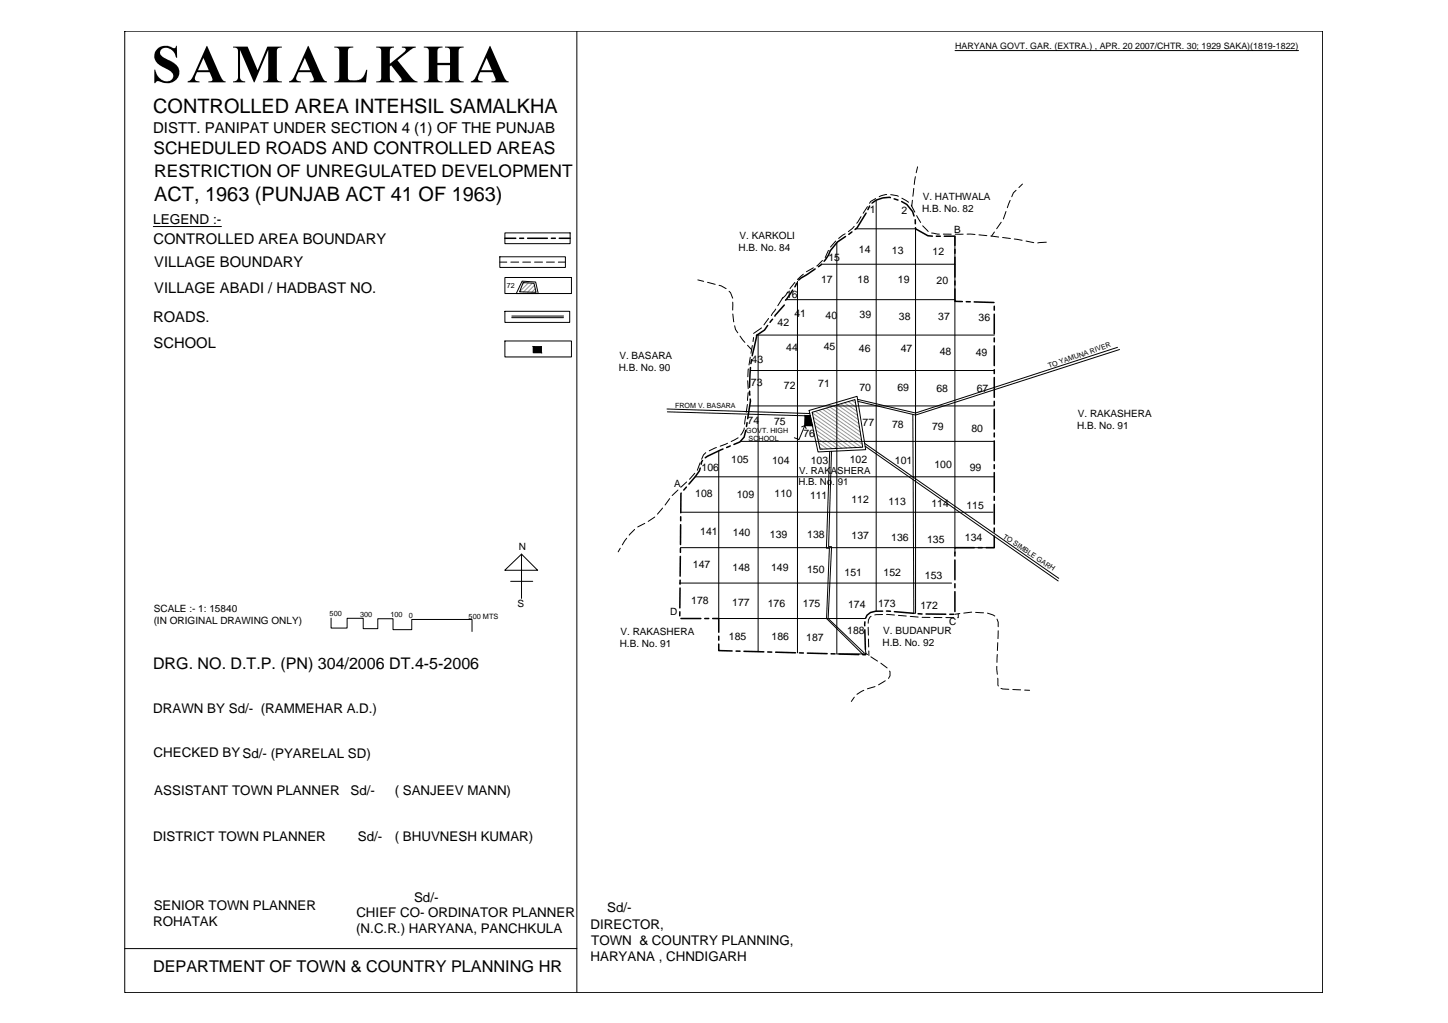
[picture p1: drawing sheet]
<svg xmlns="http://www.w3.org/2000/svg" width="841mm" height="594mm" viewBox="0 0 841 594" stroke-linecap="round" stroke-linejoin="round" font-family="sans-serif">
<!-- layer: Text -->
<g fill="#000">
<path d="M91 28l3-1h4a2.3 2.3 0 0 0 4 0h1v7h-1l-1-3-1-2-3-1a3 3 0 0 0-4 2 3 3 0 0 0 3 4l7 4 1 2v3l-1 2-2 2-3 1h-4a2.6 2.6 0 0 0-4 0v-8l2 5 2 1 2 1a3 3 0 0 0 5-2 3 3 0 0 0-3-5l-5-2-3-3v-4zM218 27h11v1a2.2 2.2 0 0 0-3 3v6l8-6a1.6 1.6 0 0 0 2-1 1.6 1.6 0 0 0-1-2h-2v-1h8v1h-2l-8 7 8 10 1 2h2v1h-10v-1a1.4 1.4 0 0 0 1-1 1.4 1.4 0 0 0-1-1l-5-7-1 1v5a2.2 2.2 0 0 0 1 3 2.2 2.2 0 0 0 2 0v1h-11v-1a2.3 2.3 0 0 0 3 0 2.3 2.3 0 0 0 0-3v-13a2.3 2.3 0 0 0 0-3 2.3 2.3 0 0 0-3 0zM246 27h11v1h-1a2.1 2.1 0 0 0-2 3v6h7v-6a2.3 2.3 0 0 0 0-3 2.3 2.3 0 0 0-3 0v-1h11v1a2.3 2.3 0 0 0-2 0 2.3 2.3 0 0 0-1 3v13a2.3 2.3 0 0 0 1 3 2.3 2.3 0 0 0 2 0v1h-11v-1a2.3 2.3 0 0 0 3 0 2.3 2.3 0 0 0 0-3v-6h-7v6a2.3 2.3 0 0 0 1 3 2.3 2.3 0 0 0 2 0v1h-11v-1h1a2.1 2.1 0 0 0 2-3v-13a2.3 2.3 0 0 0 0-3 2.3 2.3 0 0 0-3 0zM135 27h9l6 14 5-14h9v1a2.3 2.3 0 0 0-3 0 2.3 2.3 0 0 0 0 3v13a2.3 2.3 0 0 0 0 3 2.3 2.3 0 0 0 3 0v1h-11v-1a2.3 2.3 0 0 0 2 0 2.3 2.3 0 0 0 1-3v-15l-8 19-9-19v15a2.7 2.7 0 0 0 3 3v1h-7v-1a2.7 2.7 0 0 0 3-3v-13a2.3 2.3 0 0 0 0-3 2.3 2.3 0 0 0-3 0zM194 27h11v1h-1a2.1 2.1 0 0 0-2 3v13a2.1 2.1 0 0 0 0 2 2.1 2.1 0 0 0 3 1h3l2-1 2-3 1-2v7h-19v-1a2.3 2.3 0 0 0 3 0 2.3 2.3 0 0 0 0-3v-13a2.3 2.3 0 0 0 0-3 2.3 2.3 0 0 0-3 0z"/>
<path d="M120 27l8 17a4 4 0 0 0 3 3v1h-10v-1a1.7 1.7 0 0 0 2 0 1.7 1.7 0 0 0 0-2l-1-3h-8v2a2.1 2.1 0 0 0-1 2 2.1 2.1 0 0 0 3 1v1h-7l3-3zM118 34l-3 7h6z"/>
<path d="M179 27l8 18 3 3h-10v-1a1.7 1.7 0 0 0 2 0 1.7 1.7 0 0 0 0-2l-1-3h-8l-1 2a2.1 2.1 0 0 0 0 3 2.1 2.1 0 0 0 3 0v1h-7l3-3zM177 34l-3 7h6z"/>
<path d="M284 27l9 18 2 3h-10v-1a1.7 1.7 0 0 0 3 0 1.7 1.7 0 0 0-1-2l-1-3h-7l-1 2a2.1 2.1 0 0 0 0 3 2.1 2.1 0 0 0 2 0v1h-7l4-4zM283 34l-4 7h7z"/>
</g>
<!-- layer: Tittle Block -->
<path d="M72 18h696v558h-696zM335 18v558M72 551h263" fill="none" stroke="#000" stroke-width=".58"/>
<!-- layer: VILLAGE ABADI -->
<g fill="none" stroke="#989898" stroke-width=".58">
<path d="M305 164l-2 1M307 164l-5 5M309 164l-5 6M310 166l-4 4M311 168l-2 2M311 170h.1M472 240l28 20M474 239l27 19M476 238l24 18M478 238l22 15M480 237l20 14M482 236l17 12"/>
<path d="M484 236l15 10M486 235l12 9M488 235l10 6M491 234l7 5M493 233l4 4M495 233l2 1M472 242l25 18M473 245l22 15M473 247l19 13M474 250l15 10M474 252l12 8M475 255l8 6"/>
<path d="M476 257l4 4M476 260l2 1"/>
</g>
<path d="M293 161h39v9h-39zM303 163l8 1 2 6h-13zM304 164h6l1 6-9-1zM470 238l28-8 5 31-28 1zM472 239l25-7 4 28-25 1z" fill="none" stroke="#000" stroke-width=".58"/>
<!-- layer: HIGH SCHOOL -->
<g fill="#000" stroke="#000" stroke-width=".58">
<path d="M468 242h3l1 5z"/>
<path d="M310 201l4 4v-4zM310 201l4 4h-4z"/>
<path d="M468 242l-1 5h5zM467 247h5z"/>
<path d="M468 241l3 1zM468 241l3 1z"/>
</g>
<!-- layer: Road -->
<path d="M293 181h38v6h-38zM297 184h30M649 202l-117 38-34-8M650 203l-118 38-34-8M387 238l83 2M388 239l83 3M502 257l113 79M502 259l113 78M530 241l1 115M482 262l-2 56h2l-2 41 21 21M483 262l-2 55h2l-2 42 21 20" fill="none" stroke="#000" stroke-width=".58"/>
<!-- layer: Control Area Bondary -->
<g fill="none" stroke="#000" stroke-width=".89">
<path d="M505 120l-1 2M517 115a14 14 0 0 0-11 3M519 115l3 1M524 117l3 2 3 4 1 2M293 138h7M302 138h2M306 138h12M320 138h3M325 138h6M491 137l-5 4-4 5-3 6M495 135l-2 1M503 124l-5 8-1 1"/>
<path d="M532 128v2M532 132v1l7 4h3M544 137h2M548 137h7v5M473 156l-9 7M477 153l-2 2M555 145v2M555 149v12M456 177l-6 7M460 168l-4 6M463 164l-1 3M555 168v7h4"/>
<path d="M555 163v3M561 175h3M566 175l11 1M577 178v2M439 195l-2 12M446 189l-2 3-4 3M449 185l-2 2M577 182v12M577 196v3M436 213l-1 12M437 209l-1 2M577 201v11"/>
<path d="M577 215v2M577 219v12M435 227v2M436 232l-2 11M577 233v2M577 238v11M424 259l-2 1M433 250l-1 4-2 3-4 1M434 245v3M577 251v3M577 256v12M407 272l-1 1-6 8"/>
<path d="M408 267l-1 3M420 261l-10 5M577 270v2M577 274v12M396 286l-1 12M399 283l-2 2M577 288v3M577 293v11M395 319v2M395 305v11M395 300v2M566 318h-11"/>
<path d="M568 318h2M577 311v7h-4M577 307v2M395 337v2M395 323v12M555 321v2M555 325v12M555 339v2M395 355v3M395 341v12M396 359h11M409 359h3"/>
<path d="M414 359h3v8M513 355h-4l-3 1-2 1-1 2M515 355h2M519 355l12 1M533 356l3 1M538 357h11M552 357h2M555 344v11M417 374v4h8M417 369v3M428 378h2M432 378l12 1"/>
<path d="M446 379h2M451 379h11M464 379h3M469 379l11 1M483 380h2M487 380h12M502 366l1 11M502 361v2M503 380h-2"/>
</g>
<!-- layer: Village Boundary -->
<g fill="none" stroke="#000" stroke-width=".58">
<path d="M533 97l-1 3M509 115l-3 2-1 1M515 113l-4 1M517 113l5 1M524 115l4 2M529 119l2 4M530 116v4M531 109l-1 5M532 103l-1 4M587 116l-2 5M590 111l-1 1-1 2M594 107l-2 2"/>
<path d="M485 140l-3 3M491 136l-4 2M496 131l-3 4M500 126l-2 4M504 120l-3 4M532 125l3 4M536 131l3 3M541 135l5 1M548 136h5M555 136h4M562 136h4M569 136l4 1"/>
<path d="M575 137l5 1M578 135l-2 2M582 129l-3 4M582 138l5 1M584 123l-1 4M589 139l5 1M596 140l4 1M290 149h38v6h-38zM290 152h4M297 152h4M304 152h4M310 152h5"/>
<path d="M317 152h5M324 152h4M467 159l-4 3M472 156l-4 2M478 151l-4 3M481 145l-2 5M608 141h-5M405 163h4M411 164l4 1M418 166l4 2M423 169l3 4M426 175v5"/>
<path d="M451 179l-3 4M455 173l-3 5M458 170l-4 3M462 164l-3 4M426 182v5M427 189v2l2 2M430 195l3 4M438 196l-1 2M442 190l-4 4M446 185l-2 4M434 201l3 2M435 214l-1 5"/>
<path d="M436 207l-1 5M437 201l-1 4M434 235l-1 4M434 221l1 5M435 228l-1 5M416 260l-4 2M423 257l-5 2M429 254l-4 2M432 249l-2 4M433 242l-1 4M399 280l-4 3M404 275l-4 3"/>
<path d="M407 269l-2 4M410 263l-1 1-1 3M385 295l-3 4M389 290l-3 3M394 285l-4 3M360 318l-1 2M364 313l-3 3M369 307l-4 4M374 304l-4 2M380 300l-4 3M506 358l-2 2v2M513 357h-5"/>
<path d="M515 357h5M522 357l4 1M529 358h4M536 359h4M542 359h5M549 359h5M557 356l-1 3M558 356l-3 1M564 356h-4M567 356h4M574 356l4 2M579 360l1 4"/>
<path d="M503 378v2h1M504 364v5M504 371l1 5M505 378v3M580 373l-1 5M580 366v5M506 381l4 3M508 399l-4 1M512 385l3 3M514 395l-4 3M517 390v2l-1 2M579 387v5"/>
<path d="M579 380v5M580 394v4M581 400h5M496 405l-2 2M502 401l-4 2M588 400l5 1M595 401h3"/>
</g>
<!-- layer: Text -->
<path d="M555 29h199M89 132h40" fill="none" stroke="#000" stroke-width=".58"/>
<!-- layer: Control Area Bondary -->
<path d="M293 135h38v7h-38z" fill="none" stroke="#000" stroke-width=".58"/>
<!-- layer: HIGH SCHOOL -->
<path d="M293 198h39v9h-39zM310 201h4v4h-4zM468 241l-1 6h5" fill="none" stroke="#000" stroke-width=".58"/>
<!-- layer: 0 -->
<path d="M466 248l1-1 1 2M467 247l-3 8-3-1M297 338h12M303 322l-10 9h19l-9-9v26M192 359v6h10v-6h9v6h8v-6h9v7h11v-6h35v7" fill="none" stroke="#000" stroke-width=".58"/>
<!-- layer: GRID -->
<g fill="none" stroke="#000" stroke-width=".58">
<path d="M509 116v239M497 133h35v223M555 137v184M477 153h78M486 141v239h17M457 174h98M463 163v216M439 195h138M440 194v184M436 215h141M435 236h142M430 256h147"/>
<path d="M404 277h173M417 262v97M395 297h182M395 318h182M395 339h158M417 359h86"/>
</g>
<g font-size="11.6">
<text x="89" y="66">CONTROLLED AREA INTEHSIL SAMALKHA</text>
<text x="90" y="117">ACT, 1963 (PUNJAB ACT 41 OF 1963)</text>
</g>
<g font-size="10.1">
<text x="89" y="90">SCHEDULED ROADS AND CONTROLLED AREAS</text>
<text x="90" y="103">RESTRICTION OF UNREGULATED DEVELOPMENT</text>
</g>
<text font-size="9.4" x="89" y="565">DEPARTMENT OF TOWN &amp; COUNTRY PLANNING HR</text>
<text font-size="9.3" x="89" y="388">DRG. NO. D.T.P. (PN) 304/2006 DT.4-5-2006</text>
<text font-size="8.7" x="89" y="77">DISTT. PANIPAT UNDER SECTION 4 (1) OF THE PUNJAB</text>
<g font-size="8.6">
<text x="89" y="142">CONTROLLED AREA BOUNDARY</text>
<text x="90" y="155">VILLAGE BOUNDARY</text>
<text x="90" y="170">VILLAGE ABADI / HADBAST NO.</text>
<text x="89" y="187">ROADS.</text>
<text x="89" y="202">SCHOOL</text>
</g>
<text font-size="7.9" x="89" y="130">LEGEND :-</text>
<g font-size="7.7">
<text x="89" y="414">DRAWN BY Sd/- (RAMMEHAR A.D.)</text>
<text x="89" y="440">CHECKED BYSd/- (PYARELAL SD)</text>
<text x="90" y="462">ASSISTANT TOWN PLANNER</text>
<text x="204" y="462">Sd/-</text>
<text x="229" y="462">( SANJEEV MANN)</text>
<text x="89" y="488">DISTRICT TOWN PLANNER</text>
<text x="208" y="488">Sd/-</text>
<text x="229" y="488">( BHUVNESH KUMAR)</text>
<text x="240" y="524">Sd/-</text>
<text x="89" y="528">SENIOR TOWN PLANNER</text>
<text x="207" y="533">CHIEF CO- ORDINATOR PLANNER</text>
<text x="353" y="529">Sd/-</text>
<text x="89" y="538">ROHATAK</text>
<text x="343" y="540">DIRECTOR,</text>
<text x="207" y="542">(N.C.R.) HARYANA, PANCHKULA</text>
<text x="343" y="549">TOWN &amp; COUNTRY PLANNING,</text>
<text x="343" y="558">HARYANA , CHNDIGARH</text>
</g>
<g font-size="6.1">
<text x="505" y="124">1</text>
<text x="524" y="124">2</text>
<text x="499" y="147">14</text>
<text x="518" y="148">13</text>
<text x="542" y="148">12</text>
<text x="481" y="152">15</text>
<text x="477" y="164">17</text>
<text x="498" y="164">18</text>
<text x="522" y="164">19</text>
<text x="544" y="165">20</text>
<text x="457" y="173">16</text>
<text x="461" y="184">41</text>
<text x="480" y="185">40</text>
<text x="499" y="185">39</text>
<text x="522" y="186">38</text>
<text x="545" y="186">37</text>
<text x="452" y="189">42</text>
<text x="568" y="187">36</text>
<text x="457" y="204">44</text>
<text x="478" y="203">45</text>
<text x="499" y="204">46</text>
<text x="523" y="205">47</text>
<text x="546" y="206">48</text>
<text x="567" y="206">49</text>
<text x="437" y="211">43</text>
<text x="436" y="224">73</text>
<text x="455" y="226">72</text>
<text x="475" y="225">71</text>
<text x="499" y="227">70</text>
<text x="521" y="227">69</text>
<text x="544" y="228">68</text>
<text x="567" y="227">67</text>
<text x="434" y="246">74</text>
<text x="450" y="247">75</text>
<text x="501" y="248">77</text>
<text x="518" y="249">78</text>
<text x="541" y="250">79</text>
<text x="564" y="251">80</text>
<text x="467" y="254">76</text>
<text x="425" y="269">105</text>
<text x="448" y="269">104</text>
<text x="471" y="270">103</text>
<text x="494" y="269">102</text>
<text x="520" y="270">101</text>
<text x="408" y="273">106</text>
<text x="543" y="272">100</text>
<text x="563" y="273">99</text>
<text x="404" y="289">108</text>
<text x="428" y="289">109</text>
<text x="450" y="289">110</text>
<text x="470" y="290">111</text>
<text x="495" y="292">112</text>
<text x="516" y="293">113</text>
<text x="541" y="294">114</text>
<text x="561" y="295">115</text>
<text x="407" y="311">141</text>
<text x="426" y="311">140</text>
<text x="447" y="312">139</text>
<text x="469" y="313">138</text>
<text x="495" y="313">137</text>
<text x="518" y="314">136</text>
<text x="538" y="315">135</text>
<text x="560" y="314">134</text>
<text x="402" y="330">147</text>
<text x="425" y="332">148</text>
<text x="448" y="332">149</text>
<text x="469" y="333">150</text>
<text x="491" y="334">151</text>
<text x="513" y="335">152</text>
<text x="537" y="336">153</text>
<text x="402" y="351">178</text>
<text x="425" y="352">177</text>
<text x="446" y="352">176</text>
<text x="466" y="352">175</text>
<text x="493" y="353">174</text>
<text x="510" y="352">173</text>
<text x="535" y="354">172</text>
<text x="423" y="371">185</text>
<text x="448" y="372">186</text>
<text x="492" y="368">188</text>
<text x="468" y="372">187</text>
</g>
<g font-size="5.8">
<text x="536" y="116">V. HATHWALA</text>
<text x="536" y="123">H.B. No. 82</text>
<text x="554" y="135">B</text>
<text x="429" y="139">V. KARKOLI</text>
<text x="429" y="146">H.B. No. 84</text>
<text x="360" y="208">V. BASARA</text>
<text x="359" y="215">H.B. No. 90</text>
<text x="626" y="242">V. RAKASHERA</text>
<text x="626" y="249">H.B. No. 91</text>
<text x="392" y="283">A</text>
<text x="301" y="320">N</text>
<text x="301" y="352">S</text>
<text x="89" y="355">SCALE :- 1: 15840</text>
<text x="389" y="357">D</text>
<text x="89" y="362">(IN ORIGINAL DRAWING ONLY)</text>
<text x="551" y="363">C</text>
<text x="360" y="369">V. RAKASHERA</text>
<text x="513" y="368">V. BUDANPUR</text>
<text x="360" y="376">H.B. No. 91</text>
<text x="513" y="375">H.B. No. 92</text>
</g>
<g font-size="5.6">
<text x="464" y="275">V. RAKASHERA</text>
<text x="464" y="282">H.B. No. 91</text>
</g>
<text font-size="5.1" x="555" y="28">HARYANA GOVT. GAR. (EXTRA.) , APR. 20 2007/CHTR. 30; 1929 SAKA)(1819-1822)</text>
<g font-size="4.3">
<text x="191" y="358">500</text>
<text x="209" y="358">300</text>
<text x="227" y="358">100</text>
<text x="237" y="359">0</text>
<text x="272" y="359">500 MTS</text>
</g>
<g font-size="4.1">
<text x="294" y="167">72</text>
<text x="609" y="214" transform="rotate(-19 609 214)">TO YAMUNA RIVER</text>
<text x="392" y="237">FROM V. BASARA</text>
<text x="433" y="251">GOVT. HIGH</text>
<text x="435" y="256">SCHOOL</text>
<text x="582" y="312" transform="rotate(34 582 312)">TO SIMBLE GARH</text>
</g>
</svg>
